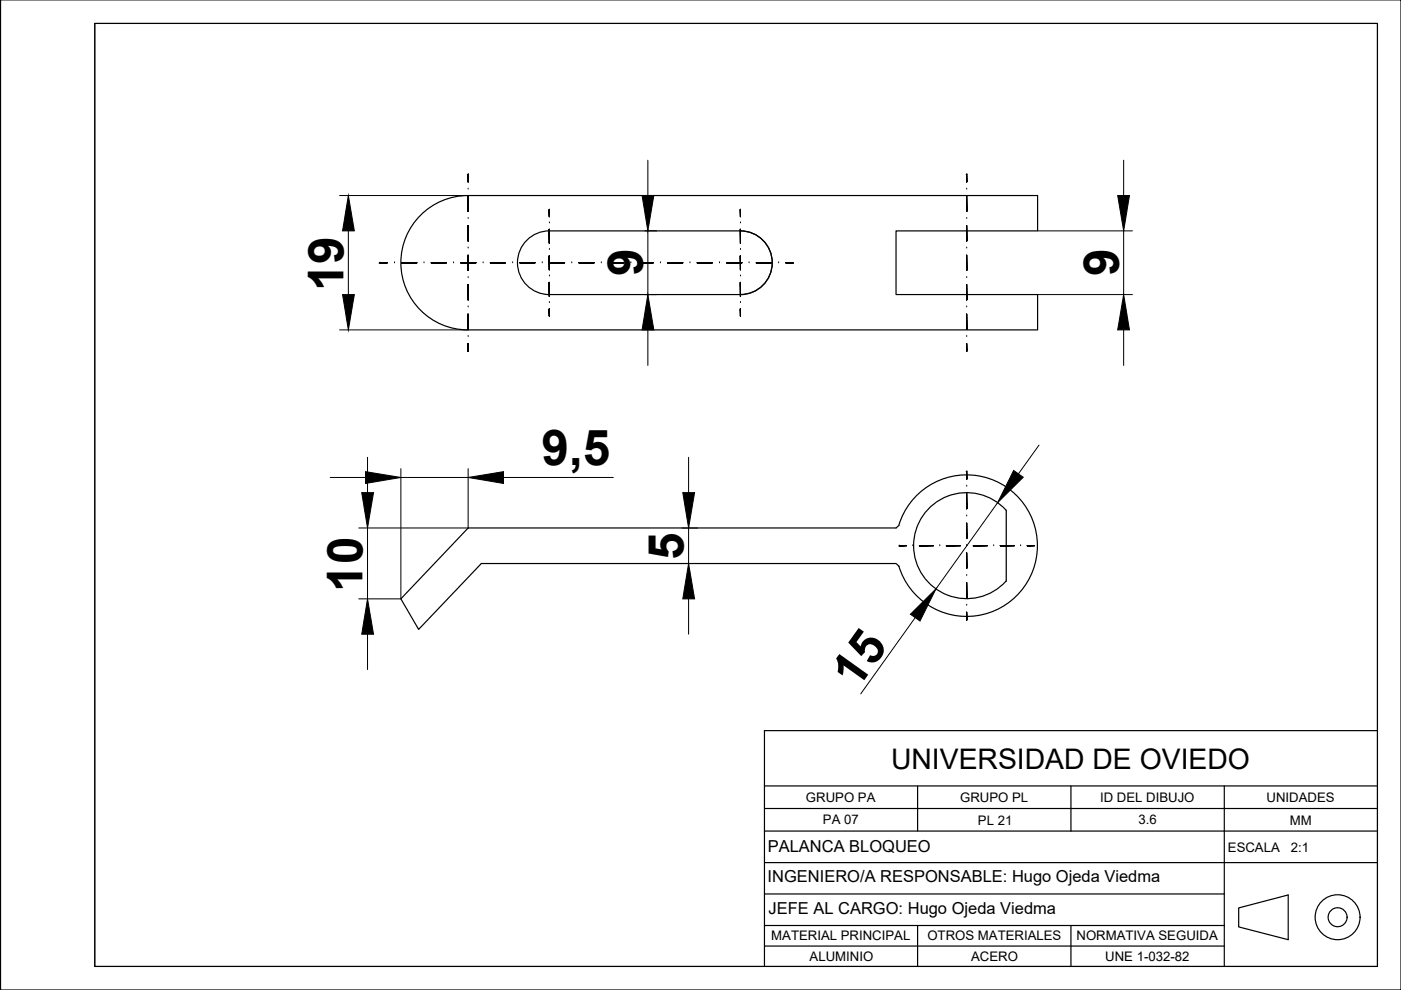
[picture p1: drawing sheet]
<svg xmlns="http://www.w3.org/2000/svg" width="297mm" height="210mm" viewBox="0 0 297 210" stroke-linecap="round" stroke-linejoin="round" font-family="sans-serif">
<!-- layer: 01_Contornos -->
<g fill="none" stroke="#000" stroke-width=".25">
<path d="M.1 0h296.9v209.9h-296.9zM20.1 5h271.9v199.9h-271.9zM99.2 41.5a14.2 14.2 0 0 0-14.2 14.2 14.2 14.2 0 0 0 14.2 14.2M99.3 41.5h120.7v7.5h-30v13.5h30v7.4h-120.7M116.5 49a6.8 6.8 0 0 0-6.8 6.7 6.8 6.8 0 0 0 6.8 6.8M116.5 49h40.5a6.8 6.8 0 0 1 6.7 6.7 6.8 6.8 0 0 1-6.7 6.8h-40.5M190.6 111.3a15 15 0 0 1 23.1-7.8 15 15 0 0 1 0 24.4 15 15 0 0 1-23.1-7.9M190.6 111.4l-.6 .5h-90.7l-14.3 15.1 3.8 6.4 13.3-13.9h87.9l.6 .6M213.3 108.2a11.2 11.2 0 0 0-16.2-.6 11.2 11.2 0 0 0 0 16.2 11.2 11.2 0 0 0 16.2-.6M213.3 108.2v15M292 154.9h-129.9v50M162.1 176.2h129.9"/>
<path d="M162.1 166.6h129.9M162.1 171.4h129.9M194.5 166.6v9.6M227.1 166.6v9.6M259.6 166.6v38.3M162.1 182.9h129.9M162.1 189.5h97.5M162.1 196.2h97.5M194.5 196.2v8.7M227.1 196.2v8.7M262.6 192.5l10.5-2.7v9.4l-10.5-2.7zM162.1 200.6h97.5"/>
<circle cx="283.6" cy="194.5" r="4.8"/>
<circle cx="283.6" cy="194.5" r="2.01"/>
</g>
<!-- layer: 03_Ejes -->
<g fill="#000" stroke="#000" stroke-width=".21">
<path d="M99.3 37v1.6zM99.2 37l.1 1.6zM99.2 37l.1 1.6zM99.2 37l.1 1.6z"/>
<path d="M205 37v1.6zM204.9 37l.1 1.6zM204.9 37l.1 1.6zM204.9 37l.1 1.6z"/>
<path d="M80.5 55.7h1.6zM80.5 55.7h1.6zM80.5 55.7h1.6zM80.5 55.7h1.6z"/>
<path d="M85.2 55.7h3.2zM85.2 55.7h3.2zM85.2 55.7h3.2zM85.2 55.7h3.2z"/>
<path d="M91.4 55.7h3.2zM91.4 55.7h3.2zM91.4 55.7h3.2zM91.4 55.7h3.2z"/>
<path d="M99.3 41.6v3.2zM99.2 41.6l.1 3.2zM99.2 41.6l.1 3.2zM99.2 41.6l.1 3.2z"/>
<path d="M99.3 47.9v3.2zM99.2 47.9l.1 3.2zM99.2 47.9l.1 3.2zM99.2 47.9l.1 3.2z"/>
<path d="M99.3 54.1v3.2zM99.2 54.1l.1 3.2zM99.2 54.1l.1 3.2zM99.2 54.1l.1 3.2z"/>
<path d="M97.7 55.7h3.2zM97.7 55.7h3.2zM97.7 55.7h3.2zM97.7 55.7h3.2z"/>
<path d="M104 55.7h3.2zM104 55.7h3.2zM104 55.7h3.2zM104 55.7h3.2z"/>
<path d="M110.2 55.7h3.2zM110.2 55.7h3.2zM110.2 55.7h3.2zM110.2 55.7h3.2z"/>
<path d="M116.5 44.5v1.4zM116.4 44.5l.1 1.4zM116.4 44.5l.1 1.4zM116.4 44.5l.1 1.4z"/>
<path d="M116.5 48.6v3zM116.4 48.6l.1 3zM116.4 48.6l.1 3zM116.4 48.6l.1 3z"/>
<path d="M116.5 54.2v3zM116.4 54.2l.1 3zM116.4 54.2l.1 3zM116.4 54.2l.1 3z"/>
<path d="M116.5 59.9v2.9zM116.4 59.9l.1 2.9zM116.4 59.9l.1 2.9zM116.4 59.9l.1 2.9z"/>
<path d="M116.5 55.7h3.2zM116.5 55.7h3.2zM116.5 55.7h3.2zM116.5 55.7h3.2z"/>
<path d="M122.8 55.7h3.2zM122.8 55.7h3.2zM122.8 55.7h3.2zM122.8 55.7h3.2z"/>
<path d="M129 55.7h3.2zM129 55.7h3.2zM129 55.7h3.2zM129 55.7h3.2z"/>
<path d="M135.3 55.7h3.2zM135.3 55.7h3.2zM135.3 55.7h3.2zM135.3 55.7h3.2z"/>
<path d="M141.5 55.7h3.3zM141.5 55.7h3.3zM141.5 55.7h3.3zM141.5 55.7h3.3z"/>
<path d="M147.8 55.7h3.2zM147.8 55.7h3.2zM147.8 55.7h3.2zM147.8 55.7h3.2z"/>
<path d="M157 44.5v1.4zM157 44.5v1.4zM157 44.5v1.4zM157 44.5v1.4z"/>
<path d="M157 48.6v3zM157 48.6v3zM157 48.6v3zM157 48.6v3z"/>
<path d="M157 54.2v3zM157 54.2v3zM157 54.2v3zM157 54.2v3z"/>
<path d="M157 59.9v2.9zM157 59.9v2.9zM157 59.9v2.9zM157 59.9v2.9z"/>
<path d="M154.1 55.7h3.2zM154.1 55.7h3.2zM154.1 55.7h3.2zM154.1 55.7h3.2z"/>
<path d="M160.3 55.7h3.3zM160.3 55.7h3.3zM160.3 55.7h3.3zM160.3 55.7h3.3z"/>
<path d="M166.6 55.7h1.6zM166.6 55.7h1.6zM166.6 55.7h1.6zM166.6 55.7h1.6z"/>
<path d="M205 41.6v3.2zM204.9 41.6l.1 3.2zM204.9 41.6l.1 3.2zM204.9 41.6l.1 3.2z"/>
<path d="M205 47.9v3.2zM204.9 47.9l.1 3.2zM204.9 47.9l.1 3.2zM204.9 47.9l.1 3.2z"/>
<path d="M205 54.1v3.2zM204.9 54.1l.1 3.2zM204.9 54.1l.1 3.2zM204.9 54.1l.1 3.2z"/>
<path d="M99.3 60.3v3.3zM99.2 60.3l.1 3.3zM99.2 60.3l.1 3.3zM99.2 60.3l.1 3.3z"/>
<path d="M99.3 66.6v3.3zM99.2 66.6l.1 3.3zM99.2 66.6l.1 3.3zM99.2 66.6l.1 3.3z"/>
<path d="M99.3 72.9v1.6zM99.2 72.9l.1 1.6zM99.2 72.9l.1 1.6zM99.2 72.9l.1 1.6z"/>
<path d="M116.5 65.5v1.5zM116.4 65.5l.1 1.5zM116.4 65.5l.1 1.5zM116.4 65.5l.1 1.5z"/>
<path d="M157 65.5v1.5zM157 65.5v1.5zM157 65.5v1.5zM157 65.5v1.5z"/>
<path d="M205 60.3v3.3zM204.9 60.3l.1 3.3zM204.9 60.3l.1 3.3zM204.9 60.3l.1 3.3z"/>
<path d="M205 66.6v3.3zM204.9 66.6l.1 3.3zM204.9 66.6l.1 3.3zM204.9 66.6l.1 3.3z"/>
<path d="M205 72.9v1.6zM204.9 72.9l.1 1.6zM204.9 72.9l.1 1.6zM204.9 72.9l.1 1.6z"/>
<path d="M205 100v1.6zM204.9 100l.1 1.6zM204.9 100l.1 1.6zM204.9 100l.1 1.6z"/>
<path d="M190.7 115.7h1.5zM190.7 115.7h1.5zM190.7 115.7h1.5zM190.7 115.7h1.5z"/>
<path d="M194.9 115.7h3zM194.9 115.7h3zM194.9 115.7h3zM194.9 115.7h3z"/>
<path d="M200.6 115.7h3zM200.6 115.7h3zM200.6 115.7h3zM200.6 115.7h3z"/>
<path d="M205 104.6v3.3zM204.9 104.6l.1 3.3zM204.9 104.6l.1 3.3zM204.9 104.6l.1 3.3z"/>
<path d="M205 110.9v3.3zM204.9 110.9l.1 3.3zM204.9 110.9l.1 3.3zM204.9 110.9l.1 3.3z"/>
<path d="M205 117.2v3.3zM204.9 117.2l.1 3.3zM204.9 117.2l.1 3.3zM204.9 117.2l.1 3.3z"/>
<path d="M206.4 115.7h2.9zM206.4 115.7h2.9zM206.4 115.7h2.9zM206.4 115.7h2.9z"/>
<path d="M212.1 115.7h2.9zM212.1 115.7h2.9zM212.1 115.7h2.9zM212.1 115.7h2.9z"/>
<path d="M217.8 115.7h1.5zM217.8 115.7h1.5zM217.8 115.7h1.5zM217.8 115.7h1.5z"/>
<path d="M205 123.5v3.3zM204.9 123.5l.1 3.3zM204.9 123.5l.1 3.3zM204.9 123.5l.1 3.3z"/>
<path d="M205 129.8v1.7zM204.9 129.8l.1 1.7zM204.9 129.8l.1 1.7zM204.9 129.8l.1 1.7z"/>
</g>
<g fill="none" stroke="#000" stroke-width=".21">
<path d="M99.2 37h.1M99.2 37l.1 1.6zM204.9 37h.1M204.9 37l.1 1.6zM80.5 55.7h1.6zM80.5 55.7h.1M83.6 55.7h.1M85.2 55.7h3.2zM89.9 55.7h.1M91.4 55.7h3.2zM96.2 55.7h.1M97.7 55.7h3.2z"/>
<path d="M99.2 41.6l.1 3.2zM99.2 47.9l.1 3.2zM99.2 54.1l.1 3.2zM99.3 40.1h.1M99.3 46.3h.1M99.3 52.6h.1M99.3 58.9h.1M102.4 55.7h.1M104 55.7h3.2zM108.7 55.7h.1M110.2 55.7h3.2zM115 55.7h.1"/>
<path d="M116.4 44.5h.1M116.4 44.5l.1 1.4zM116.4 48.6l.1 3zM116.4 54.2l.1 3zM116.4 59.9l.1 2.9zM116.5 55.7h3.2zM116.5 47.3h.1M116.5 52.9h.1M116.5 58.5h.1M121.2 55.7h.1M122.8 55.7h3.2zM127.5 55.7h.1"/>
<path d="M129 55.7h3.2zM133.8 55.7h.1M135.3 55.7h3.2zM140 55.7h.1M141.5 55.7h3.3zM146.3 55.7h.1M147.8 55.7h3.2zM152.6 55.7h.1M154.1 55.7h3.2zM157 44.5h.1M157 44.5v1.4zM157 48.6v3z"/>
<path d="M157 54.2v3zM157 59.9v2.9zM157 47.3h.1M157 52.9h.1M157 58.5h.1M158.8 55.7h.1M160.3 55.7h3.3zM165.1 55.7h.1M166.6 55.7h1.6zM168.2 55.7h.1M204.9 41.6l.1 3.2zM204.9 47.9l.1 3.2z"/>
<path d="M204.9 54.1l.1 3.2zM205 40.1h.1M205 46.3h.1M205 52.6h.1M205 58.9h.1M99.2 60.3l.1 3.3zM99.2 66.6l.1 3.3zM99.2 72.9l.1 1.6zM99.2 74.5h.1M99.3 65.1h.1M99.3 71.3h.1M116.4 65.5l.1 1.5z"/>
<path d="M116.4 67h.1M116.5 64.1h.1M157 65.5v1.5zM157 67h.1M157 64.1h.1M204.9 60.3l.1 3.3zM204.9 66.6l.1 3.3zM204.9 72.9l.1 1.6zM204.9 74.5h.1M205 65.1h.1M205 71.3h.1M204.9 100h.1"/>
<path d="M204.9 100l.1 1.6zM190.7 115.7h1.5zM190.7 115.7h.1M193.5 115.7h.1M194.9 115.7h3zM199.2 115.7h.1M200.6 115.7h3zM204.9 104.6l.1 3.3zM204.9 110.9l.1 3.3zM204.9 117.2l.1 3.3zM205 103.1h.1M205 109.4h.1"/>
<path d="M205 115.7h.1M206.4 115.7h2.9zM210.7 115.7h.1M212.1 115.7h2.9zM216.4 115.7h.1M217.8 115.7h1.5zM219.3 115.7h.1M204.9 123.5l.1 3.3zM204.9 129.8l.1 1.7zM204.9 131.5h.1M205 122h.1M205 128.3h.1"/>
</g>
<!-- layer: 04_Cotas -->
<g fill="none" stroke="#000" stroke-width=".21">
<path d="M20.1 5h271.9v199.9h-271.9zM137.4 34v7.5M238.2 34v7.5M72 41.5h27.3M73.9 49v13.5M136.7 49h2.5M137.4 49v13.5M220 49h20.1M238.2 49v13.5M72 69.9h27.3M136.7 62.5h2.5M137.4 69.9v7.6"/>
<path d="M220 62.5h20.1M238.2 69.9v7.6M77.9 97v7.5M85 99.4v27.6h-8.9M99.3 99.4v12.5h-23.2M146 97v7.5M220.3 94.4l-4.4 6.1M70 101.2h7.5M77.9 111.9v15.1M85 101.2h14.3M106.8 101.2h23.2M144.6 111.9h3.3"/>
<path d="M144.6 119.5h3.3M146 111.9v7.6M211.5 106.6l-13.1 18.3M77.9 134.5v7.5M146 127v7.5M194 131l-11.5 16.1"/>
</g>
<g fill="#000" stroke="#000" stroke-width=".21">
<path d="M73.9 41.5l1.2 7.5h-2.5zM136.1 41.5h2.5l-1.2 7.5zM237 41.5h2.5l-1.3 7.5zM72.6 62.5h2.5l-1.2 7.4zM137.4 62.5l1.2 7.4h-2.5zM238.2 62.5l1.3 7.4h-2.5zM214.9 99.8l2 1.4-5.4 5.4zM76.7 104.5h2.5l-1.3 7.4zM77.5 100l7.5 1.2-7.5 1.3zM99.3 101.2l7.5-1.2v2.5zM144.8 104.5h2.5l-1.3 7.4zM77.9 127l1.3 7.5h-2.5z"/>
<path d="M146 119.5l1.3 7.5h-2.5zM193 130.2l5.4-5.3-3.3 6.8z"/>
</g>
<g font-size="10.5">
<text x="136.3" y="58.6" transform="rotate(-90 136.3 58.6)">9</text>
<text x="237.2" y="58.6" transform="rotate(-90 237.2 58.6)">9</text>
<text x="72.8" y="61.7" transform="rotate(-90 72.8 61.7)">19</text>
<text x="114.8" y="98.7">9,5</text>
<text x="144.9" y="118.7" transform="rotate(-90 144.9 118.7)">5</text>
<text x="76.9" y="125.4" transform="rotate(-90 76.9 125.4)">10</text>
<text x="181.7" y="146.4" transform="rotate(-54 181.7 146.4)">15</text>
</g>
<text font-size="6" x="188.9" y="163">UNIVERSIDAD DE OVIEDO</text>
<g font-size="3.5">
<text x="162.8" y="180.7">PALANCA BLOQUEO</text>
<text x="162.8" y="187">INGENIERO/A RESPONSABLE: Hugo Ojeda Viedma</text>
<text x="163" y="193.8">JEFE AL CARGO: Hugo Ojeda Viedma</text>
</g>
<g font-size="2.8">
<text x="170.9" y="170.1">GRUPO PA</text>
<text x="203.6" y="170.1">GRUPO PL</text>
<text x="233.2" y="170.1">ID DEL DIBUJO</text>
<text x="268.5" y="170.1">UNIDADES</text>
<text x="174.5" y="174.8">PA 07</text>
<text x="207.3" y="174.9">PL 21</text>
<text x="241.4" y="174.8">3.6</text>
<text x="273.5" y="174.9">MM</text>
<text x="260.3" y="180.6">ESCALA</text>
<text x="273.7" y="180.6">2:1</text>
<text x="163.5" y="199.4">MATERIAL PRINCIPAL</text>
<text x="171.6" y="203.8">ALUMINIO</text>
<text x="196.6" y="199.4">OTROS MATERIALES</text>
<text x="205.9" y="203.8">ACERO</text>
<text x="228.2" y="199.4">NORMATIVA SEGUIDA</text>
<text x="234.3" y="203.7">UNE 1-032-82</text>
</g>
</svg>
